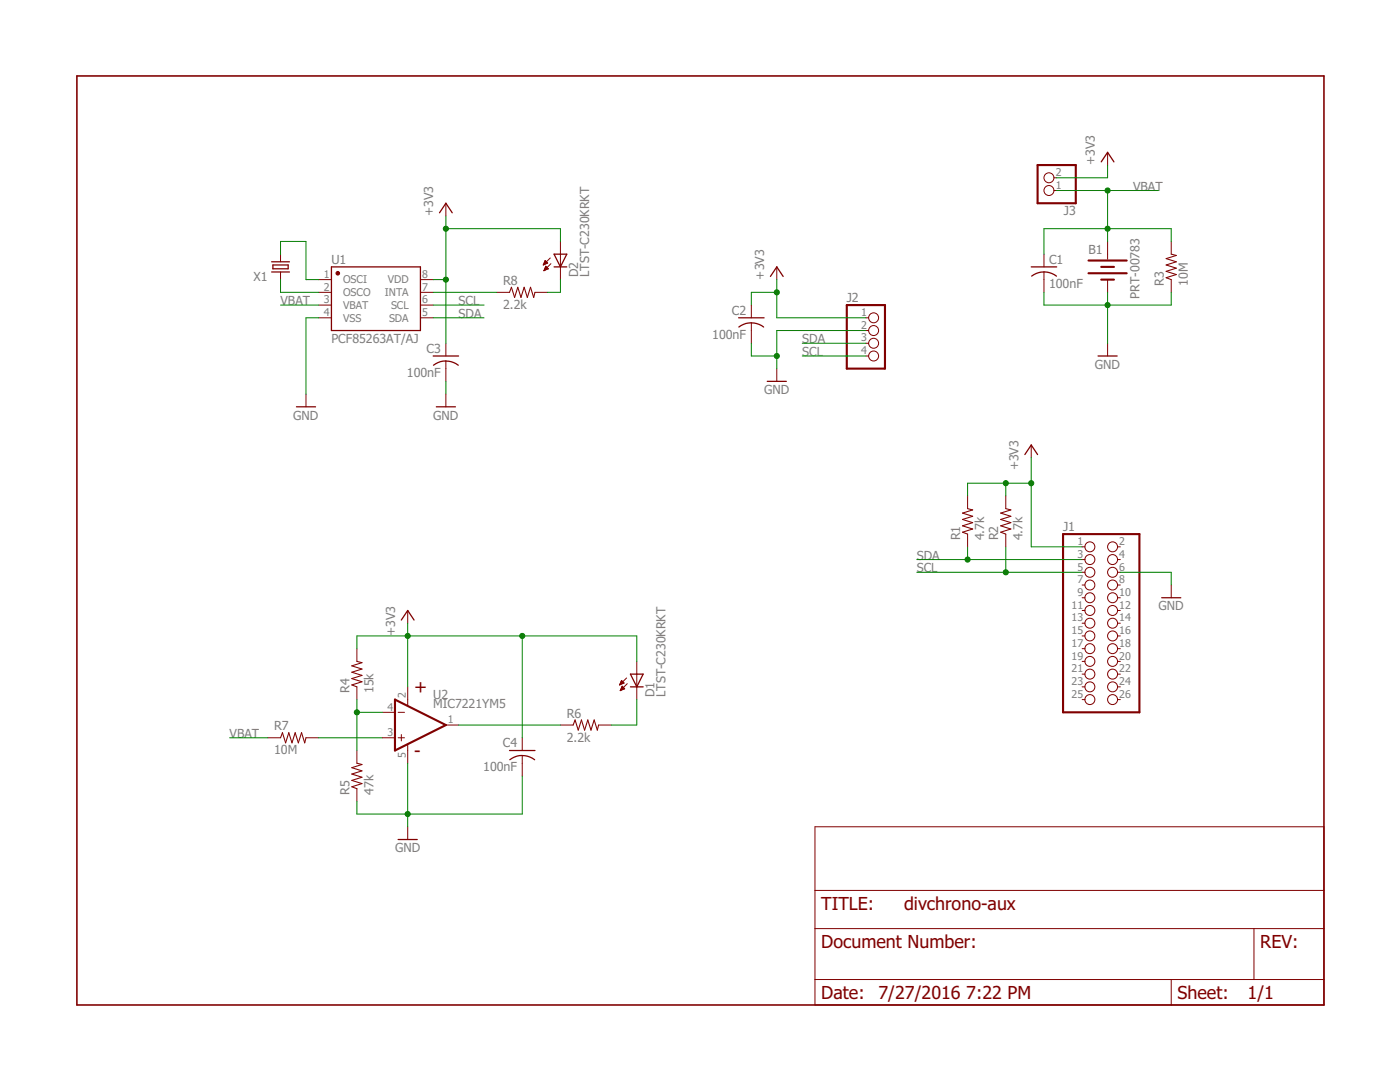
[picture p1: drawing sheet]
<svg xmlns="http://www.w3.org/2000/svg" width="279mm" height="216mm" viewBox="0 0 279 216" stroke-linecap="round" stroke-linejoin="round" font-family="sans-serif">
<path d="M15.3 15.2h248.9v185.3h-248.9z" fill="none" stroke="#800000" stroke-width=".32"/>
<g fill="none" stroke="#800000" stroke-width=".2">
<path d="M210.3 38h.6M210.3 35.5h.6M221 30.4v2.5M56 50.7v1.5M56 54.3v1.5M63.6 55.8h2.5M63.6 58.3h2.5M83.9 55.8h2.5M83.9 58.3h2.5M89 40.6v2.5M99.1 58.3h2.6M106.8 58.3h2.5"/>
<path d="M108.5 52.8h.1M108.5 52.7h.4M108.6 52.5h.6M108.6 54h.1M108.6 52.4h.6M108.6 53.9h.3M108.7 52.3h.4M108.7 53.7h.5M108.7 52.2h.3M108.7 53.6h.7M108.8 53.5h.5M108.8 52h.1"/>
<path d="M108.8 52l.5 .5-.9 .4zM108.8 53.4h.4M108.9 53.3h.2M108.9 53.1l-.4 .9M108.9 53.1l.5 .5M108.9 53.1h.1M109.4 53.6l-.9 .4M109.8 51.5l-1.4 1.4M109.9 52.6l-1.4 1.4M111.8 48.2v7.6M155 53.3v2.5M208.3 50.7v2.6"/>
<path d="M208.3 54.3v4M221 48.2v3.5M221 55.8v2.5M233.7 48.2v2.5M233.7 55.8v2.5M61.1 78.6v2.6M63.6 63.4h2.5M63.6 60.9h2.5M83.9 63.4h2.5M83.9 60.9h2.5M89 68.5v2.5M89 72v4.1"/>
<path d="M89 78.6v2.6M149.9 60.9v2.5M149.9 64.4v4.1M155 73.6v2.5M172.8 63.4h.6M172.8 66h.6M172.8 68.5h.6M172.8 71h.6M221 68.5v2.5M193.1 99v2.5M200.7 99v2.5M205.8 88.8v2.5"/>
<path d="M193.1 106.6v2.5M200.7 106.6v2.5M216 109.1h.5M216 111.7h.5M216 114.2h.5M216 116.7h.5M216 119.3h.5M223 109.1h.6M223 111.7h.6M223 114.2h.6M223 116.7h.6M223 119.3h.6"/>
<path d="M233.7 116.7v2.6M71.2 129.4v2.6M71.2 137.1v2.5M81.4 121.8v2.6M81.4 137.1v3.7M123.7 136.6h.1M123.7 136.5h.4M123.8 136.4h.6M123.8 137.7h.3M123.8 136.2h.7M123.9 136.1h.5M123.9 137.6h.4"/>
<path d="M123.9 136h.4M123.9 137.5h.7M124 135.9h.1M124 137.3h.6M124 135.8l.5 .5-.8 .4zM124 137.2h.5M124.1 137.1h.2M124.1 137h.1M124.2 136.9l.5 .5-.9 .4zM125.1 135.3l-1.4 1.4M125.2 136.4l-1.4 1.4M127.1 132v7.6"/>
<path d="M216 121.8h.5M216 124.4h.5M216 126.9h.5M216 129.4h.5M216 132h.5M216 134.5h.5M216 137.1h.5M216 139.6h.5M223 121.8h.6M223 124.4h.6M223 126.9h.6M223 129.4h.6"/>
<path d="M223 132h.6M223 134.5h.6M223 137.1h.6M223 139.6h.6M53.4 147.2h2.6M61.1 147.2h2.5M71.2 149.8v2.5M71.2 157.4v2.5M76.3 147.2h2.5M76.3 142.1h2.5M79.5 147.2h1.2M79.5 142.1h1.2"/>
<path d="M80.1 146.6v1.2M81.4 148.5v3.8M89 144.7h2.5M104.2 147.2v2.6M104.2 150.8v4M111.8 144.7h2.6M119.5 144.7h2.5M81.4 165v2.5M162.6 165h101.6v35.5h-101.6zM162.6 177.7h101.6M162.6 185.3h101.6M162.6 195.5h101.6"/>
<path d="M233.7 195.5v5M250.3 185.3v10.2"/>
<circle cx="209.3" cy="38" r=".99"/>
<circle cx="209.3" cy="35.5" r=".99"/>
<circle cx="174.3" cy="71" r=".99"/>
<circle cx="174.3" cy="66" r=".99"/>
<circle cx="174.3" cy="68.5" r=".99"/>
<circle cx="174.3" cy="63.4" r=".99"/>
<circle cx="217.5" cy="111.7" r=".99"/>
<circle cx="217.5" cy="114.2" r=".99"/>
<circle cx="217.5" cy="116.7" r=".99"/>
<circle cx="217.5" cy="109.1" r=".99"/>
<circle cx="217.5" cy="119.3" r=".99"/>
<circle cx="222" cy="109.1" r=".99"/>
<circle cx="222" cy="111.7" r=".99"/>
<circle cx="222" cy="114.2" r=".99"/>
<circle cx="222" cy="116.7" r=".99"/>
<circle cx="222" cy="119.3" r=".99"/>
<circle cx="217.5" cy="132" r=".99"/>
<circle cx="217.5" cy="137.1" r=".99"/>
<circle cx="217.5" cy="121.8" r=".99"/>
<circle cx="217.5" cy="126.9" r=".99"/>
<circle cx="217.5" cy="129.4" r=".99"/>
<circle cx="217.5" cy="124.4" r=".99"/>
<circle cx="217.5" cy="139.6" r=".99"/>
<circle cx="217.5" cy="134.5" r=".99"/>
<circle cx="222" cy="124.4" r=".99"/>
<circle cx="222" cy="129.4" r=".99"/>
<circle cx="222" cy="139.6" r=".99"/>
<circle cx="222" cy="134.5" r=".99"/>
<circle cx="222" cy="137.1" r=".99"/>
<circle cx="222" cy="121.8" r=".99"/>
<circle cx="222" cy="126.9" r=".99"/>
<circle cx="222" cy="132" r=".99"/>
</g>
<path d="M207.1 32.9h7.6v7.7h-7.6zM217.2 52h7.7M217.2 54.5h7.7M219.8 53.3h2.5M219.8 55.8h2.5M169 60.9h7.6v12.7h-7.6zM212.2 106.6h15.2v35.5h-15.2zM78.8 139.6l10.2 5.1-10.2 5.1z" fill="none" stroke="#800000" stroke-width=".42"/>
<g fill="none" stroke="#800000" stroke-width=".25">
<path d="M219.8 32.3l1.2-1.9 1.3 1.9M54.2 52.2h3.6M54.2 54.3h3.6M54.5 52.9h3v.7h-3zM66.1 53.3h17.8v12.7h-17.8zM87.7 42.5l1.3-1.9 1.3 1.9M110.6 53.3h2.5M110.6 50.7h2.5l-1.3 2.6zM153.8 55.2l1.2-1.9 1.3 1.9M205.8 53.3h5.1M208.3 54.3l1.6 .3 .9 .5M208.3 54.3l-1.5 .3-.9 .5"/>
<path d="M86.4 71h5.1M86.5 72.9a4 4 0 0 1 5 0M147.4 63.4h5.1M147.4 65.3a4 4 0 0 1 5 0M153.1 76.1h3.8M219.1 71h3.8M59.2 81.2h3.8M87.1 81.2h3.8M204.5 90.7l1.3-1.9 1.3 1.9M231.8 119.3h3.8M80.1 123.7l1.3-1.9 1.2 1.9M125.8 134.5h2.6l-1.3 2.6z"/>
<path d="M125.8 137.1h2.6M101.7 149.8h5.1M104.2 150.7a3.8 3.8 0 0 0-2.5 .9M104.2 150.8l1.1 .1 1.4 .7M79.5 167.5h3.8"/>
</g>
<path d="M101.7 58.3l.4-1 .6 2.1 .6-2.1 .7 2.1 .6-2.1 .6 2.1 .7-2.1 .6 2.1 .3-1.1M233.7 50.7l1.1 .3-2.1 .6 2.1 .6-2.1 .7 2.1 .6-2.1 .6 2.1 .7-2.1 .6 1 .4M193.1 101.5l1 .2-2 .7 2 .6-2 .7 2 .6-2 .6 2 .7-2 .6 1 .4M200.7 101.5l1 .2-2 .7 2 .6-2 .7 2 .6-2 .6 2 .7-2 .6 1 .4M71.2 132l1 .2-2 .7 2 .6-2 .6 2 .7-2 .6 2 .6-2 .7 1 .4M56 147.2l.4-1 .6 2 .6-2 .7 2 .6-2 .6 2 .7-2 .6 2 .3-1M71.2 152.3l1 .2-2 .7 2 .6-2 .7 2 .6-2 .6 2 .7-2 .6 1 .4M114.4 144.7l.4-1 .6 2 .6-2 .7 2 .6-2 .6 2 .7-2 .6 2 .3-1" fill="none" stroke="#800000" stroke-width=".21"/>
<circle cx="67.4" cy="54.5" r=".36" fill="#800000" stroke="#800000" stroke-width=".2"/>
<g fill="none" stroke="#008000" stroke-width=".2">
<path d="M210.9 38h20.3M221 32.9v2.6h-10.1M221 38v10.2M56 55.8v2.5h7.6M56 50.7v-2.5h5.1v7.6h2.5M86.4 58.3h12.7M86.4 55.8h2.6M89 43.1v25.4M89 45.6h22.8v2.6M111.8 55.8v2.5h-2.5M155 55.8v7.6h17.8M155 58.3h-5.1v2.6"/>
<path d="M208.3 58.3v2.6h25.4v-2.6M221 58.3v10.2M233.7 48.2v-2.6h-25.4v5.1M56 60.9h7.6M63.6 63.4h-2.5v15.2M86.4 63.4h10.2M86.4 60.9h10.2M89 76.1v2.5M149.9 68.5v2.5h5.1M160.1 68.5h12.7M160.1 71h12.7M172.8 66h-17.8v7.6"/>
<path d="M200.7 96.4v2.6M205.8 96.4h-12.7v2.6M205.8 91.3v17.8h10.2M183 111.7h33M183 114.2h33M193.1 109.1v2.6M200.7 109.1v5.1M223.6 114.2h10.1v2.5M71.2 129.4v-2.5h55.9v5.1M71.2 139.6v10.2M81.4 124.4v12.7M104.2 126.9v20.3"/>
<path d="M127.1 139.6v5.1h-5.1M45.8 147.2h7.6M63.6 147.2h12.7M71.2 142.1h5.1M81.4 152.3v12.7M91.5 144.7h20.3M104.2 154.8v7.6h-33v-2.5"/>
</g>
<g fill="#008000" stroke="#008000" stroke-width=".2">
<circle cx="193.1" cy="111.7" r=".51"/>
<circle cx="200.7" cy="114.2" r=".51"/>
<circle cx="205.8" cy="96.4" r=".51"/>
<circle cx="200.7" cy="96.4" r=".51"/>
<circle cx="155" cy="58.3" r=".51"/>
<circle cx="81.4" cy="126.9" r=".51"/>
<circle cx="104.2" cy="126.9" r=".51"/>
<circle cx="89" cy="55.8" r=".51"/>
<circle cx="89" cy="45.6" r=".51"/>
<circle cx="155" cy="71" r=".51"/>
<circle cx="221" cy="60.9" r=".51"/>
<circle cx="81.4" cy="162.4" r=".51"/>
<circle cx="221" cy="45.6" r=".51"/>
<circle cx="221" cy="38" r=".51"/>
<circle cx="71.2" cy="142.1" r=".51"/>
</g>
<g font-size="3.6" fill="#800000">
<text x="82.6" y="138.3">+</text>
<text x="82.6" y="151">-</text>
<text x="163.9" y="181.5">TITLE:</text>
<text x="180.4" y="181.5">divchrono-aux</text>
<text x="163.9" y="189.1">Document Number:</text>
<text x="251.5" y="189.1">REV:</text>
<text x="163.9" y="199.3">Date:</text>
<text x="175.3" y="199.3">7/27/2016</text>
<text x="192.8" y="199.3">7:22 PM</text>
<text x="235" y="199.3">Sheet:</text>
<text x="249" y="199.3">1/1</text>
</g>
<g font-size="2.5" fill="#808080">
<text x="218.5" y="32.9" transform="rotate(-90 218.5 32.9)">+3V3</text>
<text x="226.1" y="38">VBAT</text>
<text x="86.5" y="43.1" transform="rotate(-90 86.5 43.1)">+3V3</text>
<text x="212.3" y="43">J3</text>
<text x="66.1" y="52.7">U1</text>
<text x="209.4" y="52.6">C1</text>
<text x="217.2" y="50.7">B1</text>
<text x="50.6" y="56">X1</text>
<text x="100.4" y="56.8">R8</text>
<text x="115.4" y="55.3" transform="rotate(-90 115.4 55.3)">D2</text>
<text x="117.6" y="55.3" transform="rotate(-90 117.6 55.3)">LTST-C230KRKT</text>
<text x="152.5" y="55.8" transform="rotate(-90 152.5 55.8)">+3V3</text>
<text x="209.4" y="57.4">100nF</text>
<text x="227.4" y="59.6" transform="rotate(-90 227.4 59.6)">PRT-00783</text>
<text x="232.2" y="57.1" transform="rotate(-90 232.2 57.1)">R3</text>
<text x="237" y="57.1" transform="rotate(-90 237 57.1)">10M</text>
<text x="56" y="60.9">VBAT</text>
<text x="91.5" y="63.4">SDA</text>
<text x="91.5" y="60.9">SCL</text>
<text x="100.4" y="61.6">2.2k</text>
<text x="146.1" y="62.8">C2</text>
<text x="169" y="60.2">J2</text>
<text x="66.1" y="68.5">PCF85263AT/AJ</text>
<text x="85.1" y="70.4">C3</text>
<text x="142.2" y="67.6">100nF</text>
<text x="160.1" y="68.5">SDA</text>
<text x="160.1" y="71">SCL</text>
<text x="81.2" y="75.2">100nF</text>
<text x="218.5" y="73.6">GND</text>
<text x="58.5" y="83.7">GND</text>
<text x="86.5" y="83.7">GND</text>
<text x="152.5" y="78.6">GND</text>
<text x="203.3" y="93.9" transform="rotate(-90 203.3 93.9)">+3V3</text>
<text x="191.6" y="107.8" transform="rotate(-90 191.6 107.8)">R1</text>
<text x="196.4" y="107.8" transform="rotate(-90 196.4 107.8)">4.7k</text>
<text x="199.2" y="107.8" transform="rotate(-90 199.2 107.8)">R2</text>
<text x="204" y="107.8" transform="rotate(-90 204 107.8)">4.7k</text>
<text x="212.2" y="105.9">J1</text>
<text x="183" y="111.7">SDA</text>
<text x="183" y="114.2">SCL</text>
<text x="231.2" y="121.8">GND</text>
<text x="78.8" y="126.9" transform="rotate(-90 78.8 126.9)">+3V3</text>
<text x="69.7" y="138.3" transform="rotate(-90 69.7 138.3)">R4</text>
<text x="74.5" y="138.3" transform="rotate(-90 74.5 138.3)">15k</text>
<text x="86.5" y="141.4">MIC7221YM5</text>
<text x="86.5" y="139.5">U2</text>
<text x="113.1" y="143.2">R6</text>
<text x="130.6" y="139.1" transform="rotate(-90 130.6 139.1)">D1</text>
<text x="132.8" y="139.1" transform="rotate(-90 132.8 139.1)">LTST-C230KRKT</text>
<text x="45.8" y="147.2">VBAT</text>
<text x="54.7" y="145.7">R7</text>
<text x="100.4" y="149.1">C4</text>
<text x="113.1" y="148">2.2k</text>
<text x="54.7" y="150.5">10M</text>
<text x="96.4" y="153.9">100nF</text>
<text x="69.7" y="158.6" transform="rotate(-90 69.7 158.6)">R5</text>
<text x="74.5" y="158.6" transform="rotate(-90 74.5 158.6)">47k</text>
<text x="78.8" y="170.1">GND</text>
</g>
<g font-size="2.1" fill="#808080">
<text x="210.7" y="35.1">2</text>
<text x="210.7" y="37.7">1</text>
<text x="64.6" y="55.4">1</text>
<text x="64.6" y="58">2</text>
<text x="68.5" y="56.6">OSCI</text>
<text x="68.5" y="59.1">OSCO</text>
<text x="76.8" y="59.1">INTA</text>
<text x="77.4" y="56.6">VDD</text>
<text x="84.3" y="58">7</text>
<text x="84.3" y="55.4">8</text>
<text x="64.6" y="60.5">3</text>
<text x="64.6" y="63.1">4</text>
<text x="68.5" y="61.6">VBAT</text>
<text x="68.5" y="64.2">VSS</text>
<text x="77.6" y="64.2">SDA</text>
<text x="78" y="61.6">SCL</text>
<text x="84.3" y="63.1">5</text>
<text x="84.3" y="60.5">6</text>
<text x="171.8" y="63.1">1</text>
<text x="171.8" y="65.6">2</text>
<text x="171.8" y="68.1">3</text>
<text x="171.8" y="70.7">4</text>
<text x="215" y="108.8">1</text>
<text x="215" y="111.3">3</text>
<text x="215" y="113.8">5</text>
<text x="223.4" y="108.8">2</text>
<text x="223.4" y="111.3">4</text>
<text x="223.4" y="113.8">6</text>
<text x="215" y="116.4">7</text>
<text x="215" y="118.9">9</text>
<text x="223.4" y="116.4">8</text>
<text x="223.4" y="118.9">10</text>
<text x="213.8" y="121.5">11</text>
<text x="213.8" y="124">13</text>
<text x="223.4" y="121.5">12</text>
<text x="223.4" y="124">14</text>
<text x="213.8" y="126.5">15</text>
<text x="213.8" y="129.1">17</text>
<text x="213.8" y="131.6">19</text>
<text x="223.4" y="126.5">16</text>
<text x="223.4" y="129.1">18</text>
<text x="223.4" y="131.6">20</text>
<text x="213.8" y="134.2">21</text>
<text x="213.8" y="136.7">23</text>
<text x="223.4" y="134.2">22</text>
<text x="223.4" y="136.7">24</text>
<text x="77.3" y="141.8">4</text>
<text x="81" y="139.2" transform="rotate(-90 81 139.2)">2</text>
<text x="213.8" y="139.2">25</text>
<text x="223.4" y="139.2">26</text>
<text x="77.3" y="146.9">3</text>
<text x="89.3" y="144.3">1</text>
<text x="81" y="151.3" transform="rotate(-90 81 151.3)">5</text>
</g>
</svg>
